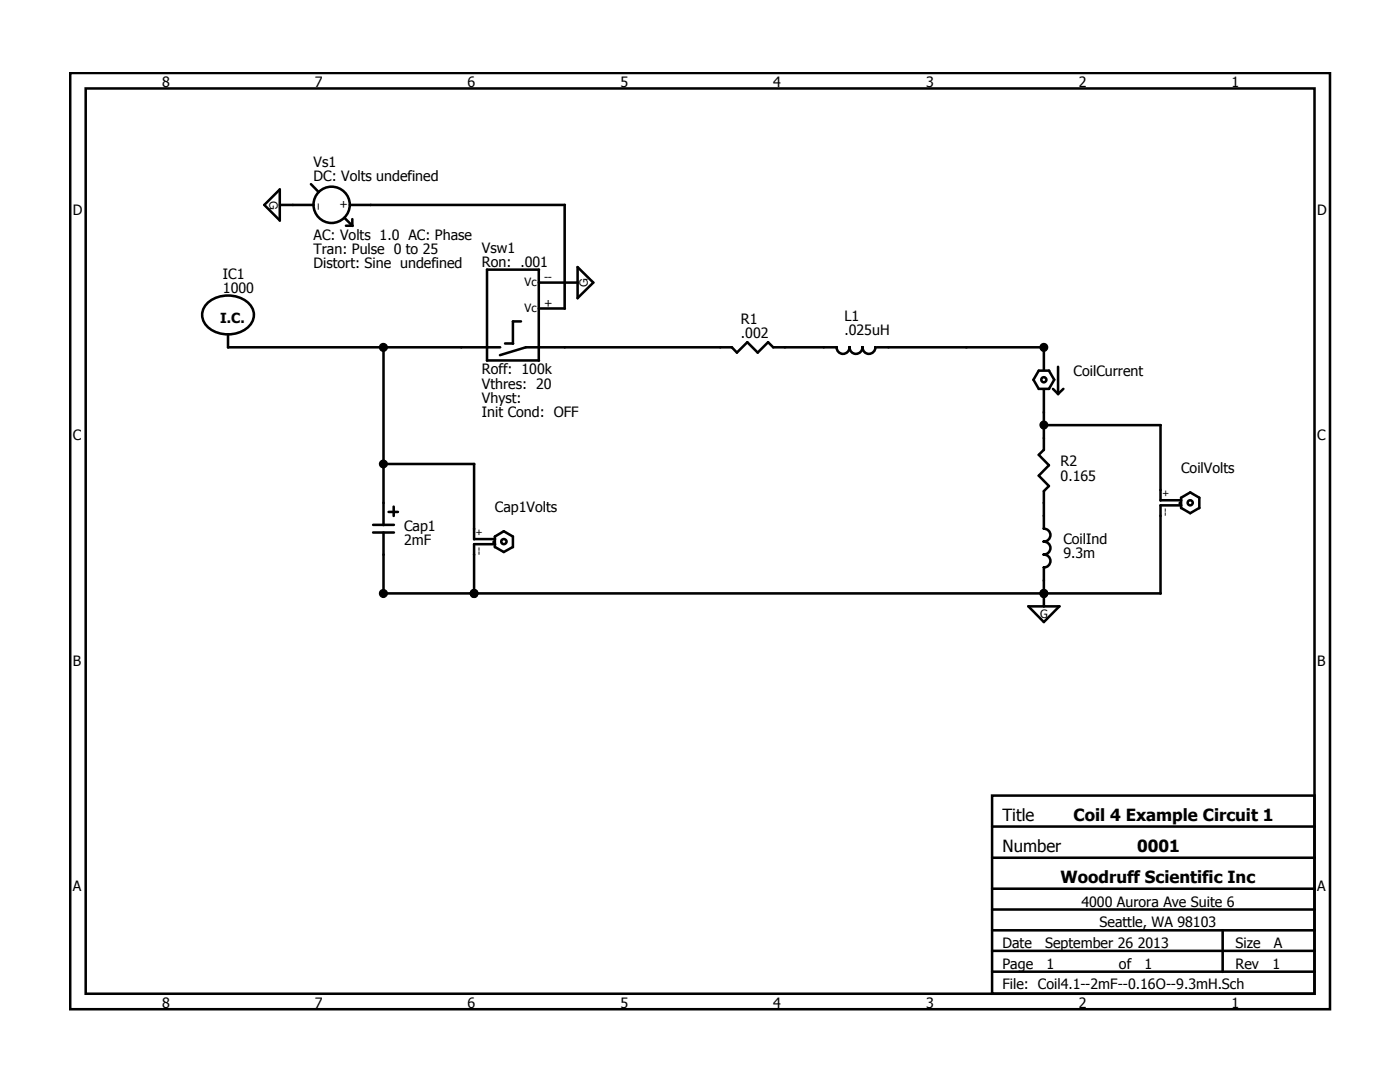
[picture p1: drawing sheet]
<svg xmlns="http://www.w3.org/2000/svg" width="279mm" height="216mm" viewBox="0 0 279 216" stroke-linecap="round" stroke-linejoin="round" font-family="sans-serif">
<g fill="none" stroke="#000" stroke-width=".51">
<path d="M14 14.6h251.4v186.8h-251.4zM17.1 17.7h245.2v180.6h-245.2zM55.8 37.8v6.2l-3.1-3.1zM62.1 36.7l1.5 1.6M55.8 40.9h6.8M68.7 43.5l1.6 1.5M69 45h1.4M69.8 40.9h42.9M70.3 43.7v1.4M107.5 56.4h7.8M107.5 53.8v18.2M107.6 53.8h-10.4v18.1h10.4"/>
<path d="M112.7 40.9v20.7M115.3 59.5l3.1-3.1-3.1-3.1v6.2M41.5 60.3a6.3 6.3 0 0 1 8.5 .6 3.2 3.2 0 0 1-1.2 4.9 6.2 6.2 0 0 1-7.8-1 3.1 3.1 0 0 1 .5-4.5zM45.5 69.3h54.3M45.5 66.7v2.6M76.5 69.3v35.5M100.8 68.5h1.6M104 64.1h-1.6v4.5M107.5 61.6h5.2M146 69.3l1.1 1.1 2-2.1 2.1 2.1 2.1-2.1 1 1h12.5M146.1 69.3h-41.2l-5.1 1.6M167 69.3a1.29 1.29 0 0 0 1.3 1.3 1.29 1.29 0 0 0 1.2-1.3 1.29 1.29 0 0 0 1.3 1.3 1.29 1.29 0 0 0 1.3-1.3 1.29 1.29 0 0 0 1.3 1.3 1.29 1.29 0 0 0 1.3-1.3"/>
<path d="M175 69.3h33.4M208.3 69.3v4.4M208.3 77.9v11.9M209.3 74l1.1 1.8-1.1 1.8M209.4 74h-2.1l-1.1 1.8 1.1 1.8h2.1M210.1 77.6l1.1 1M211.2 73.2v5.5M212.2 77.6l-1 1M76.5 92.6h18.2M94.6 92.6v15M208.3 89.7l-1 1.1 2 2-2 2.1 2 2.1-1 1v7.3M208.3 84.8h23.3"/>
<path d="M231.6 99.8h4.2M231.6 84.8v15.1M74.5 104.7h4.1M74.5 106.3h4.1M76.5 106.3v12.1M76.5 118.4h155.1M77.6 102.2h1.8M78.6 101.1v1.9M94.6 107.6h4.2M98.8 109.2v-2.1l1.7-1.1 1.9 1.1v2.1M98.8 109.1l1.7 1.1 1.9-1.1M98.8 108.6h-4.2v9.8"/>
<path d="M208.3 105.5a1.29 1.29 0 0 1 1.3 1.3 1.29 1.29 0 0 1-1.3 1.3 1.29 1.29 0 0 1 1.3 1.3 1.29 1.29 0 0 1-1.3 1.3 1.29 1.29 0 0 1 1.3 1.3 1.29 1.29 0 0 1-1.3 1.2M208.3 113.5v7.5M235.7 101.4v-2.1l1.8-1 1.9 1v2.1M235.7 101.3l1.8 1.1 1.9-1.1M235.8 100.8h-4.2v17.6M211.4 121l-3.1 3.1-3.1-3.1h6.3M198 158.7h64.3v39.6h-64.3zM198 164.9h64.4M198 171.2h64.4M198 177.3h64.4M198 181.5h64.4M198 185.6h64.4"/>
<path d="M198 189.7h64.4M198 193.9h64.4M244 185.6v8.3"/>
<circle cx="66.2" cy="40.9" r="3.6"/>
<circle cx="208.3" cy="75.8" r=".51"/>
<circle cx="100.6" cy="108.1" r=".52"/>
<circle cx="237.5" cy="100.3" r=".51"/>
</g>
<g fill="#000">
<circle cx="98.5" cy="108.1" r=".25"/>
<circle cx="235.5" cy="100.3" r=".25"/>
</g>
<g fill="#000">
<circle cx="76.5" cy="69.3" r=".78"/>
<circle cx="208.3" cy="69.3" r=".77"/>
<circle cx="76.5" cy="92.6" r=".77"/>
<circle cx="208.3" cy="84.8" r=".77"/>
<circle cx="76.5" cy="118.4" r=".78"/>
<circle cx="94.6" cy="118.4" r=".77"/>
<circle cx="208.3" cy="118.4" r=".77"/>
</g>
<g fill="none" stroke="#000" stroke-width=".25">
<circle cx="76.5" cy="69.3" r=".78"/>
<circle cx="208.3" cy="69.3" r=".77"/>
<circle cx="76.5" cy="92.6" r=".77"/>
<circle cx="208.3" cy="84.8" r=".77"/>
<circle cx="76.5" cy="118.4" r=".78"/>
<circle cx="94.6" cy="118.4" r=".77"/>
<circle cx="208.3" cy="118.4" r=".77"/>
</g>
<g font-size="3.3">
<text x="200.1" y="163.8">Title</text>
<text x="214.2" y="163.8">Coil 4 Example Circuit 1</text>
<text x="200.1" y="170.1">Number</text>
<text x="226.9" y="170.1">0001</text>
<text x="211.7" y="176.3">Woodruff Scientific Inc</text>
</g>
<g font-size="2.8">
<text x="32.3" y="17.4">8</text>
<text x="62.8" y="17.4">7</text>
<text x="93.3" y="17.4">6</text>
<text x="123.8" y="17.4">5</text>
<text x="154.3" y="17.4">4</text>
<text x="184.8" y="17.4">3</text>
<text x="215.3" y="17.4">2</text>
<text x="245.8" y="17.4">1</text>
<text x="62.6" y="33.4">Vs1</text>
<text x="62.6" y="36.2">DC: Volts undefined</text>
<text x="14.5" y="42.9">D</text>
<text x="62.6" y="47.8">AC: Volts 1.0 AC: Phase</text>
<text x="262.8" y="42.9">D</text>
<text x="62.6" y="50.7">Tran: Pulse 0 to 25</text>
<text x="62.6" y="53.5">Distort: Sine undefined</text>
<text x="96.2" y="50.4">Vsw1</text>
<text x="96.2" y="53.3">Ron: .001</text>
<text x="44.5" y="55.6">IC1</text>
<text x="44.5" y="58.4">1000</text>
<text x="43.9" y="64.5">I.C.</text>
<text x="147.9" y="64.6">R1</text>
<text x="168.5" y="64.1">L1</text>
<text x="147.9" y="67.5">.002</text>
<text x="168.5" y="66.9">.025uH</text>
<text x="96.2" y="74.7">Roff: 100k</text>
<text x="96.2" y="77.6">Vthres: 20</text>
<text x="214.2" y="75">CoilCurrent</text>
<text x="96.2" y="80.4">Vhyst:</text>
<text x="96.2" y="83.2">Init Cond: OFF</text>
<text x="14.5" y="87.9">C</text>
<text x="262.8" y="87.9">C</text>
<text x="211.7" y="93">R2</text>
<text x="211.7" y="95.9">0.165</text>
<text x="235.7" y="94.3">CoilVolts</text>
<text x="80.6" y="106">Cap1</text>
<text x="98.8" y="102.1">Cap1Volts</text>
<text x="80.6" y="108.8">2mF</text>
<text x="212.2" y="108.5">CoilInd</text>
<text x="212.2" y="111.4">9.3m</text>
<text x="14.5" y="132.8">B</text>
<text x="262.8" y="132.8">B</text>
<text x="14.5" y="177.8">A</text>
<text x="262.8" y="177.8">A</text>
<text x="215.8" y="180.9">4000 Aurora Ave Suite 6</text>
<text x="219.5" y="185">Seattle, WA 98103</text>
<text x="200.1" y="189.2">Date</text>
<text x="208.6" y="189.2">September 26 2013</text>
<text x="246.6" y="189.2">Size</text>
<text x="254.2" y="189.2">A</text>
<text x="200.1" y="193.3">Page</text>
<text x="200.1" y="197.4">File: Coil4.1--2mF--0.16O--9.3mH.Sch</text>
<text x="208.9" y="193.3">1</text>
<text x="223.3" y="193.3">of</text>
<text x="228.4" y="193.3">1</text>
<text x="246.6" y="193.3">Rev</text>
<text x="253.9" y="193.3">1</text>
<text x="32.3" y="201.1">8</text>
<text x="62.8" y="201.1">7</text>
<text x="93.3" y="201.1">6</text>
<text x="123.8" y="201.1">5</text>
<text x="154.3" y="201.1">4</text>
<text x="184.8" y="201.1">3</text>
<text x="215.3" y="201.1">2</text>
<text x="245.8" y="201.1">1</text>
</g>
<g font-size="2.3">
<text x="53.8" y="40.1" transform="rotate(90 53.8 40.1)">G</text>
<text x="62.9" y="40.4" transform="rotate(90 62.9 40.4)">--</text>
<text x="67.7" y="41.6">+</text>
<text x="104.7" y="57.1">Vc</text>
<text x="108.6" y="56">--</text>
<text x="117.3" y="57.2" transform="rotate(-90 117.3 57.2)">G</text>
<text x="104.7" y="62.3">Vc</text>
<text x="108.6" y="61.2">+</text>
<text x="231.9" y="101.4" transform="rotate(90 231.9 101.4)">--</text>
<text x="232.1" y="97.7" transform="rotate(90 232.1 97.7)">+</text>
<text x="95.1" y="105.5" transform="rotate(90 95.1 105.5)">+</text>
<text x="94.9" y="109.2" transform="rotate(90 94.9 109.2)">--</text>
<text x="207.6" y="123.2">G</text>
</g>
</svg>
